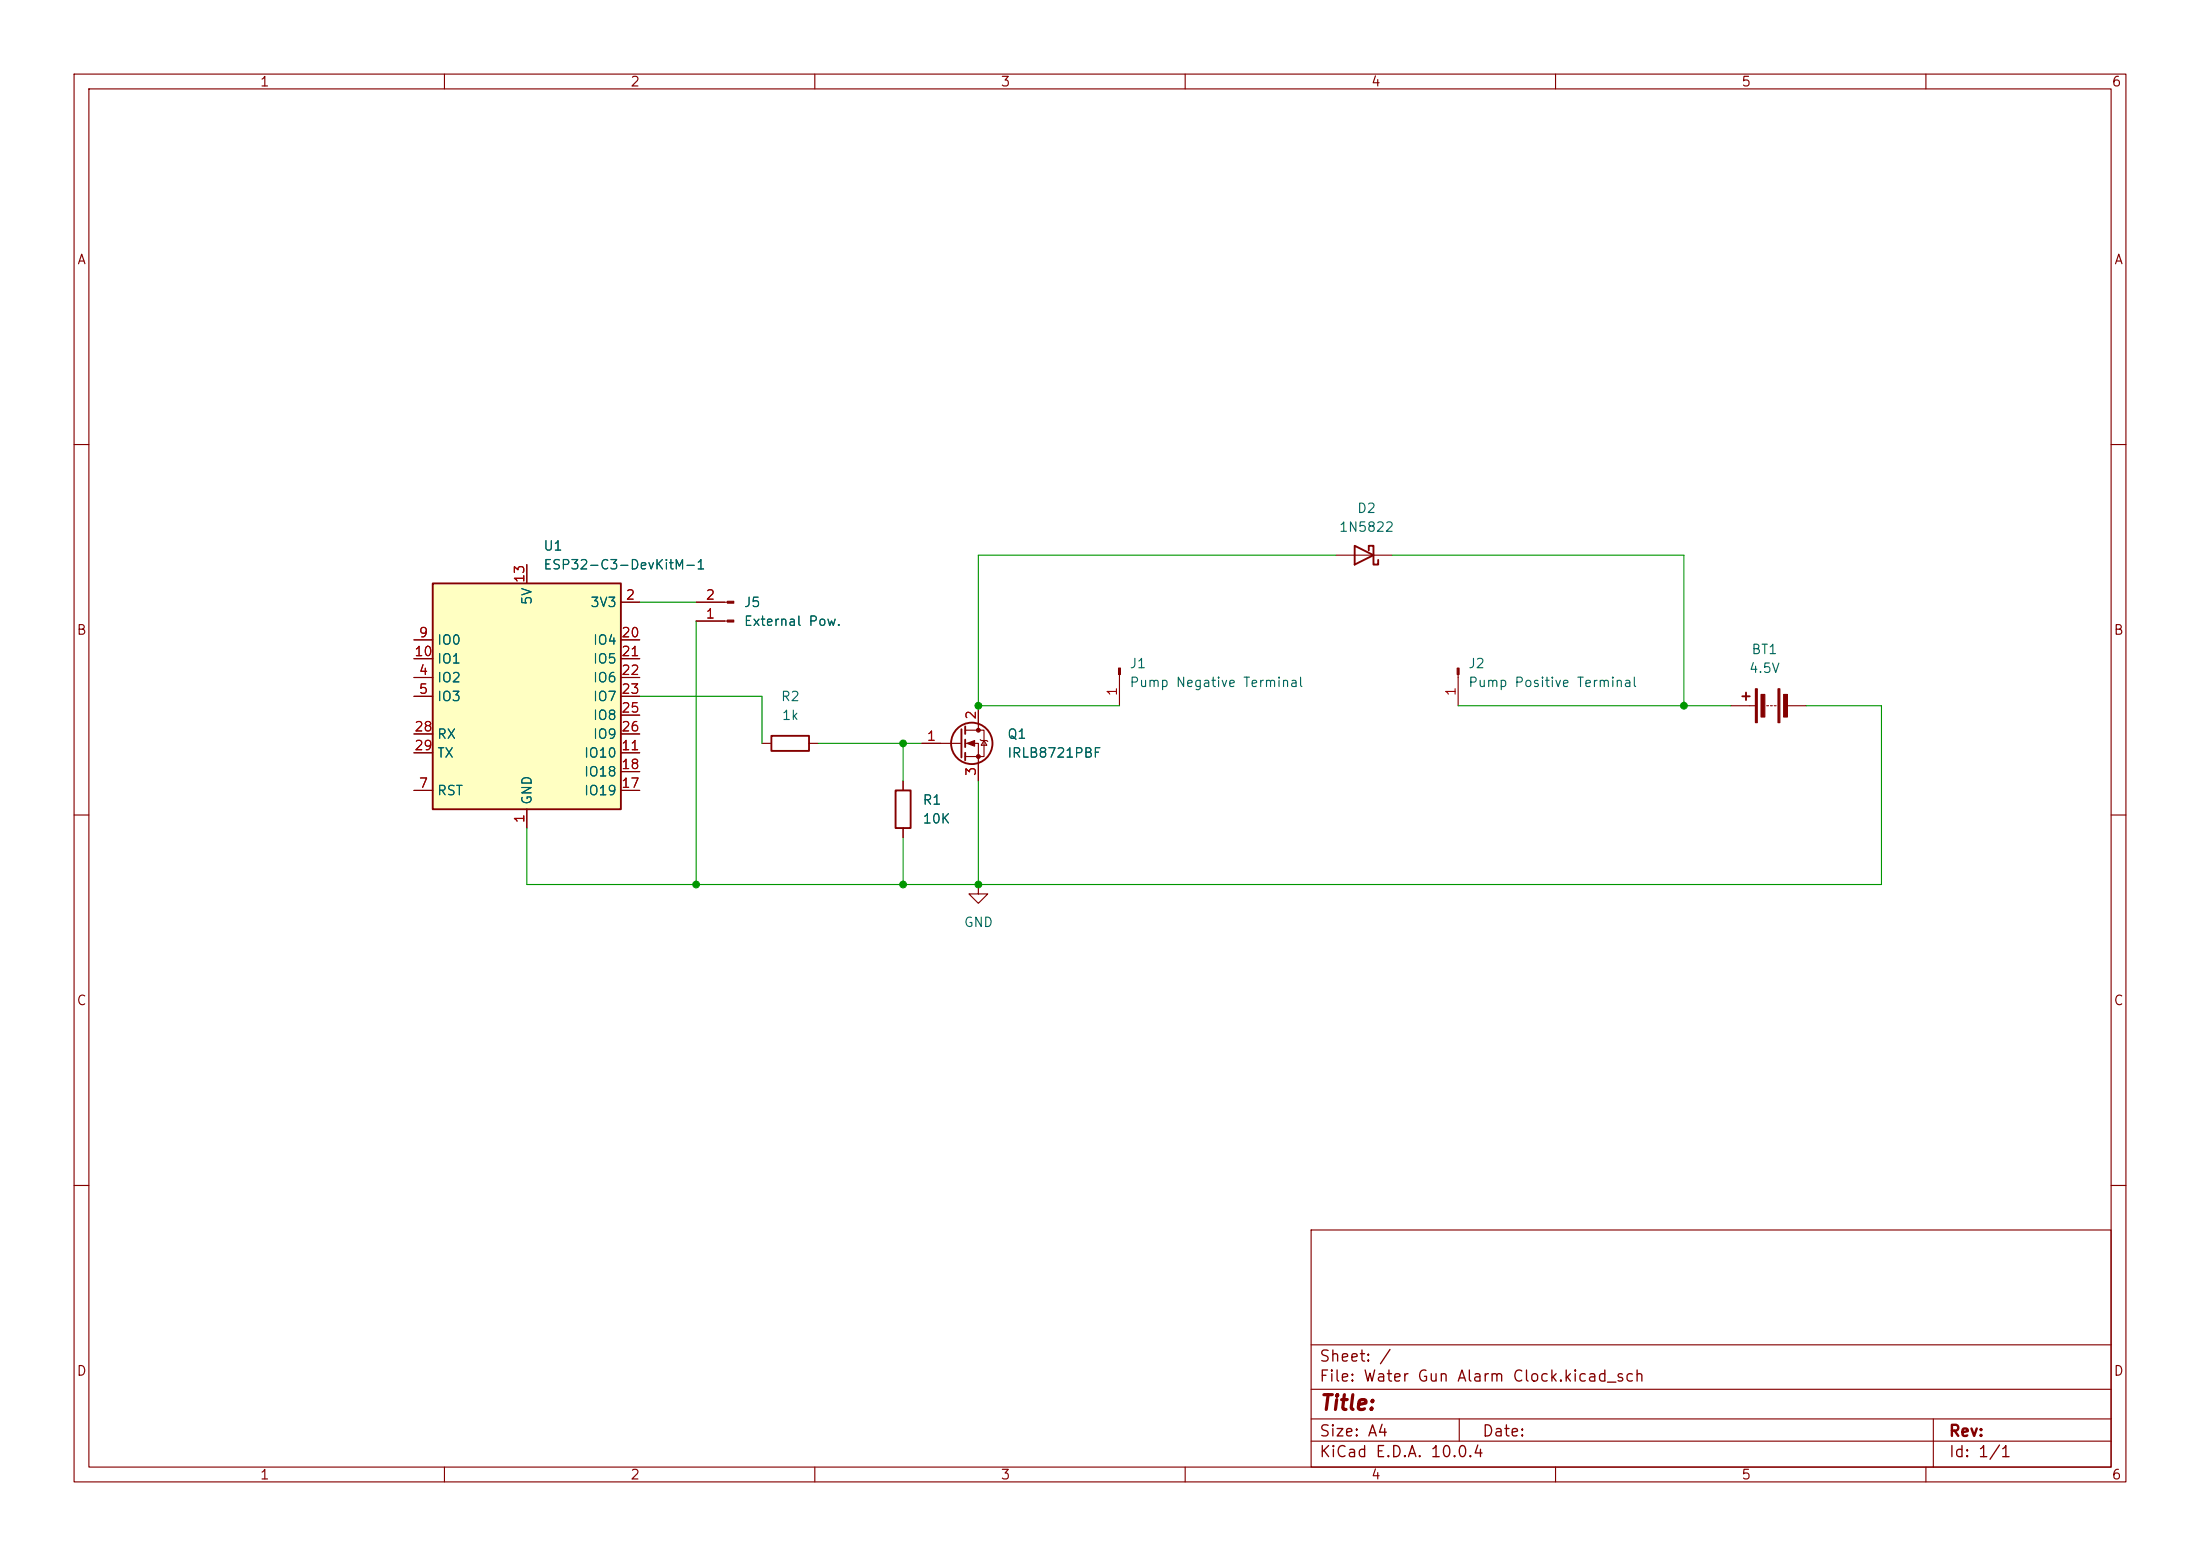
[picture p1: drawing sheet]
(kicad_sch
 (version 20260306)
 (generator "eeschema")
 (generator_version "10.0")
 (paper "A4")
 (lib_symbols
  (symbol "Connector:Conn_01x01_Pin"
   (pin_names
    (offset 1.016) (hide yes)) (exclude_from_sim no) (in_bom yes) (on_board yes)
   (in_pos_files yes)
   (duplicate_pin_numbers_are_jumpers no)
   (property "Reference" "J" (at 0 2.54 0) (show_name no) (do_not_autoplace no) (effects (font (size 1.27 1.27))))
   (property "Value" "Conn_01x01_Pin" (at 0 -2.54 0) (show_name no) (do_not_autoplace no) (effects (font (size 1.27 1.27))))
   (property "Footprint" "" (at 0 0 0) (show_name no) (do_not_autoplace no) (hide yes) (effects (font (size 1.27 1.27))))
   (property "Datasheet" "" (at 0 0 0) (show_name no) (do_not_autoplace no) (hide yes) (effects (font (size 1.27 1.27))))
   (property "Description" "Generic connector, single row, 01x01, script generated" (at 0 0 0) (show_name no) (do_not_autoplace no) (hide yes) (effects (font (size 1.27 1.27))))
   (property "ki_locked" "" (at 0 0 0) (show_name no) (do_not_autoplace no) (effects (font (size 1.27 1.27))))
   (symbol "Conn_01x01_Pin_1_1"
    (rectangle (start 0.8636 0.127) (end 0 -0.127) (stroke (width 0.1524) (type default)) (fill (type outline)))
    (polyline (pts (xy 1.27 0) (xy 0.8636 0)) (stroke (width 0.1524) (type default)) (fill (type none)))
    (pin passive line (at 5.08 0 180) (length 3.81) (name "Pin_1" (effects (font (size 1.27 1.27)))) (number "1" (effects (font (size 1.27 1.27))))))
   (embedded_fonts no))
  (symbol "Connector:Conn_01x02_Pin"
   (pin_names
    (offset 1.016) (hide yes)) (exclude_from_sim no) (in_bom yes) (on_board yes)
   (in_pos_files yes)
   (duplicate_pin_numbers_are_jumpers no)
   (property "Reference" "J" (at 0 2.54 0) (show_name no) (do_not_autoplace no) (effects (font (size 1.27 1.27))))
   (property "Value" "Conn_01x02_Pin" (at 0 -5.08 0) (show_name no) (do_not_autoplace no) (effects (font (size 1.27 1.27))))
   (property "Footprint" "" (at 0 0 0) (show_name no) (do_not_autoplace no) (hide yes) (effects (font (size 1.27 1.27))))
   (property "Datasheet" "" (at 0 0 0) (show_name no) (do_not_autoplace no) (hide yes) (effects (font (size 1.27 1.27))))
   (property "Description" "Generic connector, single row, 01x02, script generated" (at 0 0 0) (show_name no) (do_not_autoplace no) (hide yes) (effects (font (size 1.27 1.27))))
   (property "ki_locked" "" (at 0 0 0) (show_name no) (do_not_autoplace no) (effects (font (size 1.27 1.27))))
   (symbol "Conn_01x02_Pin_1_1"
    (rectangle (start 0.8636 0.127) (end 0 -0.127) (stroke (width 0.1524) (type default)) (fill (type outline)))
    (rectangle (start 0.8636 -2.413) (end 0 -2.667) (stroke (width 0.1524) (type default)) (fill (type outline)))
    (polyline (pts (xy 1.27 0) (xy 0.8636 0)) (stroke (width 0.1524) (type default)) (fill (type none)))
    (polyline (pts (xy 1.27 -2.54) (xy 0.8636 -2.54)) (stroke (width 0.1524) (type default)) (fill (type none)))
    (pin passive line (at 5.08 0 180) (length 3.81) (name "Pin_1" (effects (font (size 1.27 1.27)))) (number "1" (effects (font (size 1.27 1.27)))))
    (pin passive line (at 5.08 -2.54 180) (length 3.81) (name "Pin_2" (effects (font (size 1.27 1.27)))) (number "2" (effects (font (size 1.27 1.27))))))
   (embedded_fonts no))
  (symbol "Device:Battery"
   (pin_numbers (hide yes))
   (pin_names
    (offset 0) (hide yes)) (exclude_from_sim no) (in_bom yes) (on_board yes)
   (in_pos_files yes)
   (duplicate_pin_numbers_are_jumpers no)
   (property "Reference" "BT" (at 2.54 2.54 0) (show_name no) (do_not_autoplace no) (effects (font (size 1.27 1.27)) (justify left)))
   (property "Value" "Battery" (at 2.54 0 0) (show_name no) (do_not_autoplace no) (effects (font (size 1.27 1.27)) (justify left)))
   (property "Footprint" "" (at 0 1.524 90) (show_name no) (do_not_autoplace no) (hide yes) (effects (font (size 1.27 1.27))))
   (property "Datasheet" "" (at 0 1.524 90) (show_name no) (do_not_autoplace no) (hide yes) (effects (font (size 1.27 1.27))))
   (property "Description" "Multiple-cell battery" (at 0 0 0) (show_name no) (do_not_autoplace no) (hide yes) (effects (font (size 1.27 1.27))))
   (property "Sim.Device" "V" (at 0 0 0) (show_name no) (do_not_autoplace no) (hide yes) (effects (font (size 1.27 1.27))))
   (property "Sim.Type" "DC" (at 0 0 0) (show_name no) (do_not_autoplace no) (hide yes) (effects (font (size 1.27 1.27))))
   (property "Sim.Pins" "1=+ 2=-" (at 0 0 0) (show_name no) (do_not_autoplace no) (hide yes) (effects (font (size 1.27 1.27))))
   (symbol "Battery_0_1"
    (rectangle (start -2.286 1.778) (end 2.286 1.524) (stroke (width 0) (type default)) (fill (type outline)))
    (rectangle (start -2.286 -1.27) (end 2.286 -1.524) (stroke (width 0) (type default)) (fill (type outline)))
    (rectangle (start -1.524 1.016) (end 1.524 0.508) (stroke (width 0) (type default)) (fill (type outline)))
    (rectangle (start -1.524 -2.032) (end 1.524 -2.54) (stroke (width 0) (type default)) (fill (type outline)))
    (polyline (pts (xy 0 1.778) (xy 0 2.54)) (stroke (width 0) (type default)) (fill (type none)))
    (polyline (pts (xy 0 0) (xy 0 0.254)) (stroke (width 0) (type default)) (fill (type none)))
    (polyline (pts (xy 0 -0.508) (xy 0 -0.254)) (stroke (width 0) (type default)) (fill (type none)))
    (polyline (pts (xy 0 -1.016) (xy 0 -0.762)) (stroke (width 0) (type default)) (fill (type none)))
    (polyline (pts (xy 0.762 3.048) (xy 1.778 3.048)) (stroke (width 0.254) (type default)) (fill (type none)))
    (polyline (pts (xy 1.27 3.556) (xy 1.27 2.54)) (stroke (width 0.254) (type default)) (fill (type none))))
   (symbol "Battery_1_1"
    (pin passive line (at 0 5.08 270) (length 2.54) (name "+" (effects (font (size 1.27 1.27)))) (number "1" (effects (font (size 1.27 1.27)))))
    (pin passive line (at 0 -5.08 90) (length 2.54) (name "-" (effects (font (size 1.27 1.27)))) (number "2" (effects (font (size 1.27 1.27))))))
   (embedded_fonts no))
  (symbol "Device:R"
   (pin_numbers (hide yes))
   (pin_names
    (offset 0)) (exclude_from_sim no) (in_bom yes) (on_board yes)
   (in_pos_files yes)
   (duplicate_pin_numbers_are_jumpers no)
   (property "Reference" "R" (at 2.032 0 90) (show_name no) (do_not_autoplace no) (effects (font (size 1.27 1.27))))
   (property "Value" "R" (at 0 0 90) (show_name no) (do_not_autoplace no) (effects (font (size 1.27 1.27))))
   (property "Footprint" "" (at -1.778 0 90) (show_name no) (do_not_autoplace no) (hide yes) (effects (font (size 1.27 1.27))))
   (property "Datasheet" "" (at 0 0 0) (show_name no) (do_not_autoplace no) (hide yes) (effects (font (size 1.27 1.27))))
   (property "Description" "Resistor" (at 0 0 0) (show_name no) (do_not_autoplace no) (hide yes) (effects (font (size 1.27 1.27))))
   (symbol "R_0_1"
    (rectangle (start -1.016 -2.54) (end 1.016 2.54) (stroke (width 0.254) (type default)) (fill (type none))))
   (symbol "R_1_1"
    (pin passive line (at 0 3.81 270) (length 1.27) (name "" (effects (font (size 1.27 1.27)))) (number "1" (effects (font (size 1.27 1.27)))))
    (pin passive line (at 0 -3.81 90) (length 1.27) (name "" (effects (font (size 1.27 1.27)))) (number "2" (effects (font (size 1.27 1.27))))))
   (embedded_fonts no))
  (symbol "Diode:1N5822"
   (pin_numbers (hide yes))
   (pin_names
    (offset 1.016) (hide yes)) (exclude_from_sim no) (in_bom yes) (on_board yes)
   (in_pos_files yes)
   (duplicate_pin_numbers_are_jumpers no)
   (property "Reference" "D" (at 0 2.54 0) (show_name no) (do_not_autoplace no) (effects (font (size 1.27 1.27))))
   (property "Value" "1N5822" (at 0 -2.54 0) (show_name no) (do_not_autoplace no) (effects (font (size 1.27 1.27))))
   (property "Footprint" "Diode_THT:D_DO-201AD_P15.24mm_Horizontal" (at 0 -4.445 0) (show_name no) (do_not_autoplace no) (hide yes) (effects (font (size 1.27 1.27))))
   (property "Datasheet" "http://www.vishay.com/docs/88526/1n5820.pdf" (at 0 0 0) (show_name no) (do_not_autoplace no) (hide yes) (effects (font (size 1.27 1.27))))
   (property "Description" "40V 3A Schottky Barrier Rectifier Diode, DO-201AD" (at 0 0 0) (show_name no) (do_not_autoplace no) (hide yes) (effects (font (size 1.27 1.27))))
   (symbol "1N5822_0_1"
    (polyline (pts (xy -1.905 0.635) (xy -1.905 1.27) (xy -1.27 1.27) (xy -1.27 -1.27) (xy -0.635 -1.27) (xy -0.635 -0.635)) (stroke (width 0.254) (type default)) (fill (type none)))
    (polyline (pts (xy 1.27 1.27) (xy 1.27 -1.27) (xy -1.27 0) (xy 1.27 1.27)) (stroke (width 0.254) (type default)) (fill (type none)))
    (polyline (pts (xy 1.27 0) (xy -1.27 0)) (stroke (width 0) (type default)) (fill (type none))))
   (symbol "1N5822_1_1"
    (pin passive line (at -3.81 0 0) (length 2.54) (name "K" (effects (font (size 1.27 1.27)))) (number "1" (effects (font (size 1.27 1.27)))))
    (pin passive line (at 3.81 0 180) (length 2.54) (name "A" (effects (font (size 1.27 1.27)))) (number "2" (effects (font (size 1.27 1.27))))))
   (embedded_fonts no))
  (symbol "RF_Module:ESP32-C3-DevKitM-1" (exclude_from_sim no) (in_bom yes) (on_board yes)
   (in_pos_files yes)
   (duplicate_pin_numbers_are_jumpers no)
   (property "Reference" "U" (at 7.62 16.51 0) (show_name no) (do_not_autoplace no) (effects (font (size 1.27 1.27))))
   (property "Value" "ESP32-C3-DevKitM-1" (at 11.684 -16.764 0) (show_name no) (do_not_autoplace no) (effects (font (size 1.27 1.27))))
   (property "Footprint" "RF_Module:ESP32-C3-DevKitM-1" (at 0 -25.4 0) (show_name no) (do_not_autoplace no) (hide yes) (effects (font (size 1.27 1.27))))
   (property "Datasheet" "https://docs.espressif.com/projects/esp-idf/en/latest/esp32c3/hw-reference/esp32c3/user-guide-devkitm-1.html" (at 0 -30.48 0) (show_name no) (do_not_autoplace no) (hide yes) (effects (font (size 1.27 1.27))))
   (property "Description" "Development board featuring ESP32-C3-MINI-1 module" (at 0 -27.94 0) (show_name no) (do_not_autoplace no) (hide yes) (effects (font (size 1.27 1.27))))
   (symbol "ESP32-C3-DevKitM-1_1_1"
    (rectangle (start -12.7 15.24) (end 12.7 -15.24) (stroke (width 0.254) (type default)) (fill (type background)))
    (pin power_in line (at 0 -17.78 90) (length 2.54) (name "GND" (effects (font (size 1.27 1.27)))) (number "1" (effects (font (size 1.27 1.27)))))
    (pin power_out line (at 15.24 12.7 180) (length 2.54) (name "3V3" (effects (font (size 1.27 1.27)))) (number "2" (effects (font (size 1.27 1.27)))))
    (pin passive line (at 15.24 12.7 180) (length 2.54) (hide yes) (name "3V3" (effects (font (size 1.27 1.27)))) (number "3" (effects (font (size 1.27 1.27)))))
    (pin bidirectional line (at -15.24 2.54 0) (length 2.54) (name "IO2" (effects (font (size 1.27 1.27)))) (number "4" (effects (font (size 1.27 1.27))))
    (alternate "ADC1_CH0" passive line)
    (alternate "FSPIQ" passive line))
    (pin bidirectional line (at -15.24 0 0) (length 2.54) (name "IO3" (effects (font (size 1.27 1.27)))) (number "5" (effects (font (size 1.27 1.27))))
    (alternate "ADC1_CH3" passive line))
    (pin passive line (at 0 -17.78 90) (length 2.54) (hide yes) (name "GND" (effects (font (size 1.27 1.27)))) (number "6" (effects (font (size 1.27 1.27)))))
    (pin input line (at -15.24 -12.7 0) (length 2.54) (name "RST" (effects (font (size 1.27 1.27)))) (number "7" (effects (font (size 1.27 1.27)))))
    (pin passive line (at 0 -17.78 90) (length 2.54) (hide yes) (name "GND" (effects (font (size 1.27 1.27)))) (number "8" (effects (font (size 1.27 1.27)))))
    (pin bidirectional line (at -15.24 7.62 0) (length 2.54) (name "IO0" (effects (font (size 1.27 1.27)))) (number "9" (effects (font (size 1.27 1.27))))
    (alternate "ADC1_CH0" passive line)
    (alternate "XTAL_32K_P" passive line))
    (pin bidirectional line (at -15.24 5.08 0) (length 2.54) (name "IO1" (effects (font (size 1.27 1.27)))) (number "10" (effects (font (size 1.27 1.27))))
    (alternate "ADC1_CH1" passive line)
    (alternate "XTAL_32K_N" passive line))
    (pin bidirectional line (at 15.24 -7.62 180) (length 2.54) (name "IO10" (effects (font (size 1.27 1.27)))) (number "11" (effects (font (size 1.27 1.27))))
    (alternate "FSPICS0" passive line))
    (pin passive line (at 0 -17.78 90) (length 2.54) (hide yes) (name "GND" (effects (font (size 1.27 1.27)))) (number "12" (effects (font (size 1.27 1.27)))))
    (pin passive line (at 0 17.78 270) (length 2.54) (name "5V" (effects (font (size 1.27 1.27)))) (number "13" (effects (font (size 1.27 1.27)))))
    (pin passive line (at 0 17.78 270) (length 2.54) (hide yes) (name "5V" (effects (font (size 1.27 1.27)))) (number "14" (effects (font (size 1.27 1.27)))))
    (pin passive line (at 0 -17.78 90) (length 2.54) (hide yes) (name "GND" (effects (font (size 1.27 1.27)))) (number "15" (effects (font (size 1.27 1.27)))))
    (pin passive line (at 0 -17.78 90) (length 2.54) (hide yes) (name "GND" (effects (font (size 1.27 1.27)))) (number "16" (effects (font (size 1.27 1.27)))))
    (pin bidirectional line (at 15.24 -12.7 180) (length 2.54) (name "IO19" (effects (font (size 1.27 1.27)))) (number "17" (effects (font (size 1.27 1.27))))
    (alternate "USB_D+" passive line))
    (pin bidirectional line (at 15.24 -10.16 180) (length 2.54) (name "IO18" (effects (font (size 1.27 1.27)))) (number "18" (effects (font (size 1.27 1.27))))
    (alternate "USB_D-" passive line))
    (pin passive line (at 0 -17.78 90) (length 2.54) (hide yes) (name "GND" (effects (font (size 1.27 1.27)))) (number "19" (effects (font (size 1.27 1.27)))))
    (pin bidirectional line (at 15.24 7.62 180) (length 2.54) (name "IO4" (effects (font (size 1.27 1.27)))) (number "20" (effects (font (size 1.27 1.27))))
    (alternate "ADC1_CH4" passive line)
    (alternate "FSPIHD" passive line)
    (alternate "MTMS" passive line))
    (pin bidirectional line (at 15.24 5.08 180) (length 2.54) (name "IO5" (effects (font (size 1.27 1.27)))) (number "21" (effects (font (size 1.27 1.27))))
    (alternate "ADC2_CH0" passive line)
    (alternate "FSPIWP" passive line)
    (alternate "MTDI" passive line))
    (pin bidirectional line (at 15.24 2.54 180) (length 2.54) (name "IO6" (effects (font (size 1.27 1.27)))) (number "22" (effects (font (size 1.27 1.27))))
    (alternate "FSPICLK" passive line)
    (alternate "MTCK" passive line))
    (pin bidirectional line (at 15.24 0 180) (length 2.54) (name "IO7" (effects (font (size 1.27 1.27)))) (number "23" (effects (font (size 1.27 1.27))))
    (alternate "FSPID" passive line)
    (alternate "MTDO" passive line))
    (pin passive line (at 0 -17.78 90) (length 2.54) (hide yes) (name "GND" (effects (font (size 1.27 1.27)))) (number "24" (effects (font (size 1.27 1.27)))))
    (pin bidirectional line (at 15.24 -2.54 180) (length 2.54) (name "IO8" (effects (font (size 1.27 1.27)))) (number "25" (effects (font (size 1.27 1.27)))))
    (pin bidirectional line (at 15.24 -5.08 180) (length 2.54) (name "IO9" (effects (font (size 1.27 1.27)))) (number "26" (effects (font (size 1.27 1.27)))))
    (pin passive line (at 0 -17.78 90) (length 2.54) (hide yes) (name "GND" (effects (font (size 1.27 1.27)))) (number "27" (effects (font (size 1.27 1.27)))))
    (pin input line (at -15.24 -5.08 0) (length 2.54) (name "RX" (effects (font (size 1.27 1.27)))) (number "28" (effects (font (size 1.27 1.27))))
    (alternate "IO20" passive line))
    (pin output line (at -15.24 -7.62 0) (length 2.54) (name "TX" (effects (font (size 1.27 1.27)))) (number "29" (effects (font (size 1.27 1.27))))
    (alternate "IO21" passive line))
    (pin passive line (at 0 -17.78 90) (length 2.54) (hide yes) (name "GND" (effects (font (size 1.27 1.27)))) (number "30" (effects (font (size 1.27 1.27))))))
   (embedded_fonts no))
  (symbol "Transistor_FET:IRLB8721PBF"
   (pin_names (hide yes)) (exclude_from_sim no) (in_bom yes) (on_board yes)
   (in_pos_files yes)
   (duplicate_pin_numbers_are_jumpers no)
   (property "Reference" "Q" (at 5.08 1.905 0) (show_name no) (do_not_autoplace no) (effects (font (size 1.27 1.27)) (justify left)))
   (property "Value" "IRLB8721PBF" (at 5.08 0 0) (show_name no) (do_not_autoplace no) (effects (font (size 1.27 1.27)) (justify left)))
   (property "Footprint" "Package_TO_SOT_THT:TO-220-3_Vertical" (at 5.08 -1.905 0) (show_name no) (do_not_autoplace no) (hide yes) (effects (font (size 1.27 1.27)
    (italic yes)) (justify left)))
   (property "Datasheet" "http://www.infineon.com/dgdl/irlb8721pbf.pdf?fileId=5546d462533600a40153566056732591" (at 5.08 -3.81 0) (show_name no) (do_not_autoplace no) (hide yes) (effects (font (size 1.27 1.27)) (justify left)))
   (property "Description" "62A Id, 30V Vds, 8.7 mOhm Rds, N-Channel HEXFET Power MOSFET, TO-220" (at 0 0 0) (show_name no) (do_not_autoplace no) (hide yes) (effects (font (size 1.27 1.27))))
   (symbol "IRLB8721PBF_0_1"
    (polyline (pts (xy 0.254 1.905) (xy 0.254 -1.905)) (stroke (width 0.254) (type default)) (fill (type none)))
    (polyline (pts (xy 0.254 0) (xy -2.54 0)) (stroke (width 0) (type default)) (fill (type none)))
    (polyline (pts (xy 0.762 2.286) (xy 0.762 1.27)) (stroke (width 0.254) (type default)) (fill (type none)))
    (polyline (pts (xy 0.762 0.508) (xy 0.762 -0.508)) (stroke (width 0.254) (type default)) (fill (type none)))
    (polyline (pts (xy 0.762 -1.27) (xy 0.762 -2.286)) (stroke (width 0.254) (type default)) (fill (type none)))
    (polyline (pts (xy 0.762 -1.778) (xy 3.302 -1.778) (xy 3.302 1.778) (xy 0.762 1.778)) (stroke (width 0) (type default)) (fill (type none)))
    (polyline (pts (xy 1.016 0) (xy 2.032 0.381) (xy 2.032 -0.381) (xy 1.016 0)) (stroke (width 0) (type default)) (fill (type outline)))
    (circle (center 1.651 0) (radius 2.794) (stroke (width 0.254) (type default)) (fill (type none)))
    (polyline (pts (xy 2.54 2.54) (xy 2.54 1.778)) (stroke (width 0) (type default)) (fill (type none)))
    (circle (center 2.54 1.778) (radius 0.254) (stroke (width 0) (type default)) (fill (type outline)))
    (circle (center 2.54 -1.778) (radius 0.254) (stroke (width 0) (type default)) (fill (type outline)))
    (polyline (pts (xy 2.54 -2.54) (xy 2.54 0) (xy 0.762 0)) (stroke (width 0) (type default)) (fill (type none)))
    (polyline (pts (xy 2.794 0.508) (xy 2.921 0.381) (xy 3.683 0.381) (xy 3.81 0.254)) (stroke (width 0) (type default)) (fill (type none)))
    (polyline (pts (xy 3.302 0.381) (xy 2.921 -0.254) (xy 3.683 -0.254) (xy 3.302 0.381)) (stroke (width 0) (type default)) (fill (type none))))
   (symbol "IRLB8721PBF_1_1"
    (pin input line (at -5.08 0 0) (length 2.54) (name "G" (effects (font (size 1.27 1.27)))) (number "1" (effects (font (size 1.27 1.27)))))
    (pin passive line (at 2.54 5.08 270) (length 2.54) (name "D" (effects (font (size 1.27 1.27)))) (number "2" (effects (font (size 1.27 1.27)))))
    (pin passive line (at 2.54 -5.08 90) (length 2.54) (name "S" (effects (font (size 1.27 1.27)))) (number "3" (effects (font (size 1.27 1.27))))))
   (embedded_fonts no))
  (symbol "power:GND"
   (power global)
   (pin_numbers (hide yes))
   (pin_names
    (offset 0) (hide yes)) (exclude_from_sim no) (in_bom yes) (on_board yes)
   (in_pos_files yes)
   (duplicate_pin_numbers_are_jumpers no)
   (property "Reference" "#PWR" (at 0 -6.35 0) (show_name no) (do_not_autoplace no) (hide yes) (effects (font (size 1.27 1.27))))
   (property "Value" "GND" (at 0 -3.81 0) (show_name no) (do_not_autoplace no) (effects (font (size 1.27 1.27))))
   (property "Footprint" "" (at 0 0 0) (show_name no) (do_not_autoplace no) (hide yes) (effects (font (size 1.27 1.27))))
   (property "Datasheet" "" (at 0 0 0) (show_name no) (do_not_autoplace no) (hide yes) (effects (font (size 1.27 1.27))))
   (property "Description" "Power symbol creates a global label with name \"GND\" , ground" (at 0 0 0) (show_name no) (do_not_autoplace no) (hide yes) (effects (font (size 1.27 1.27))))
   (symbol "GND_0_1"
    (polyline (pts (xy 0 0) (xy 0 -1.27) (xy 1.27 -1.27) (xy 0 -2.54) (xy -1.27 -1.27) (xy 0 -1.27)) (stroke (width 0) (type default)) (fill (type none))))
   (symbol "GND_1_1"
    (pin power_in line (at 0 0 270) (length 0) (name "" (effects (font (size 1.27 1.27)))) (number "1" (effects (font (size 1.27 1.27))))))
   (embedded_fonts no)))
 (junction
  (at 102.87 78.74)
  (diameter 0)
  (color 0 0 0 0))
 (junction
  (at 64.77 102.87)
  (diameter 0)
  (color 0 0 0 0))
 (junction
  (at 92.71 83.82)
  (diameter 0)
  (color 0 0 0 0))
 (junction
  (at 198.12 78.74)
  (diameter 0)
  (color 0 0 0 0))
 (junction
  (at 102.87 102.87)
  (diameter 0)
  (color 0 0 0 0))
 (junction
  (at 92.71 102.87)
  (diameter 0)
  (color 0 0 0 0))
 (wire
  (pts (xy 92.71 102.87) (xy 102.87 102.87))
  (stroke (width 0) (type default)))
 (wire
  (pts (xy 64.77 102.87) (xy 92.71 102.87))
  (stroke (width 0) (type default)))
 (wire
  (pts (xy 92.71 83.82) (xy 92.71 88.9))
  (stroke (width 0) (type default)))
 (wire
  (pts (xy 151.13 58.42) (xy 102.87 58.42))
  (stroke (width 0) (type default)))
 (wire
  (pts (xy 102.87 78.74) (xy 121.92 78.74))
  (stroke (width 0) (type default)))
 (wire
  (pts (xy 41.91 102.87) (xy 64.77 102.87))
  (stroke (width 0) (type default)))
 (wire
  (pts (xy 92.71 83.82) (xy 95.25 83.82))
  (stroke (width 0) (type default)))
 (wire
  (pts (xy 92.71 96.52) (xy 92.71 102.87))
  (stroke (width 0) (type default)))
 (wire
  (pts (xy 102.87 102.87) (xy 102.87 88.9))
  (stroke (width 0) (type default)))
 (wire
  (pts (xy 224.79 78.74) (xy 224.79 102.87))
  (stroke (width 0) (type default)))
 (wire
  (pts (xy 81.28 83.82) (xy 92.71 83.82))
  (stroke (width 0) (type default)))
 (wire
  (pts (xy 57.15 77.47) (xy 73.66 77.47))
  (stroke (width 0) (type default)))
 (wire
  (pts (xy 102.87 58.42) (xy 102.87 78.74))
  (stroke (width 0) (type default)))
 (wire
  (pts (xy 57.15 64.77) (xy 64.77 64.77))
  (stroke (width 0) (type default)))
 (wire
  (pts (xy 198.12 58.42) (xy 198.12 78.74))
  (stroke (width 0) (type default)))
 (wire
  (pts (xy 204.47 78.74) (xy 198.12 78.74))
  (stroke (width 0) (type default)))
 (wire
  (pts (xy 224.79 102.87) (xy 102.87 102.87))
  (stroke (width 0) (type default)))
 (wire
  (pts (xy 214.63 78.74) (xy 224.79 78.74))
  (stroke (width 0) (type default)))
 (wire
  (pts (xy 41.91 95.25) (xy 41.91 102.87))
  (stroke (width 0) (type default)))
 (wire
  (pts (xy 64.77 67.31) (xy 64.77 102.87))
  (stroke (width 0) (type default)))
 (wire
  (pts (xy 198.12 78.74) (xy 167.64 78.74))
  (stroke (width 0) (type default)))
 (wire
  (pts (xy 73.66 77.47) (xy 73.66 83.82))
  (stroke (width 0) (type default)))
 (wire
  (pts (xy 158.75 58.42) (xy 198.12 58.42))
  (stroke (width 0) (type default)))
 (symbol
  (lib_id "Connector:Conn_01x01_Pin")
  (at 121.92 73.66 270)
  (unit 1)
  (body_style 1)
  (exclude_from_sim no)
  (in_bom yes)
  (on_board yes)
  (in_pos_files yes)
  (dnp no)
  (fields_autoplaced yes)
  (property "Reference" "J1" (at 123.19 73.0249 90) (show_name no) (do_not_autoplace no) (effects (font (size 1.27 1.27)) (justify left)))
  (property "Value" "Pump Negative Terminal" (at 123.19 75.5649 90) (show_name no) (do_not_autoplace no) (effects (font (size 1.27 1.27)) (justify left)))
  (property "Footprint" "Connector_PinHeader_2.54mm:PinHeader_1x01_P2.54mm_Vertical" (at 121.92 73.66 0) (hide yes) (show_name no) (do_not_autoplace no) (effects (font (size 1.27 1.27))))
  (property "Datasheet" "" (at 121.92 73.66 0) (hide yes) (show_name no) (do_not_autoplace no) (effects (font (size 1.27 1.27))))
  (property "Description" "Generic connector, single row, 01x01, script generated" (at 121.92 73.66 0) (hide yes) (show_name no) (do_not_autoplace no) (effects (font (size 1.27 1.27))))
  (pin "1"))
 (symbol
  (lib_id "RF_Module:ESP32-C3-DevKitM-1")
  (at 41.91 77.47 0)
  (unit 1)
  (body_style 1)
  (exclude_from_sim no)
  (in_bom yes)
  (on_board yes)
  (in_pos_files yes)
  (dnp no)
  (fields_autoplaced yes)
  (property "Reference" "U1" (at 44.0533 57.15 0) (show_name no) (do_not_autoplace no) (effects (font (size 1.27 1.27)) (justify left)))
  (property "Value" "ESP32-C3-DevKitM-1" (at 44.0533 59.69 0) (show_name no) (do_not_autoplace no) (effects (font (size 1.27 1.27)) (justify left)))
  (property "Footprint" "RF_Module:ESP32-C3-DevKitM-1" (at 41.91 102.87 0) (hide yes) (show_name no) (do_not_autoplace no) (effects (font (size 1.27 1.27))))
  (property "Datasheet" "https://docs.espressif.com/projects/esp-idf/en/latest/esp32c3/hw-reference/esp32c3/user-guide-devkitm-1.html" (at 41.91 107.95 0) (hide yes) (show_name no) (do_not_autoplace no) (effects (font (size 1.27 1.27))))
  (property "Description" "Development board featuring ESP32-C3-MINI-1 module" (at 41.91 105.41 0) (hide yes) (show_name no) (do_not_autoplace no) (effects (font (size 1.27 1.27))))
  (pin "6")
  (pin "11")
  (pin "5")
  (pin "10")
  (pin "9")
  (pin "2")
  (pin "27")
  (pin "3")
  (pin "8")
  (pin "24")
  (pin "1")
  (pin "14")
  (pin "7")
  (pin "18")
  (pin "12")
  (pin "13")
  (pin "20")
  (pin "22")
  (pin "16")
  (pin "21")
  (pin "4")
  (pin "15")
  (pin "23")
  (pin "17")
  (pin "19")
  (pin "25")
  (pin "26")
  (pin "28")
  (pin "29")
  (pin "30"))
 (symbol
  (lib_id "Diode:1N5822")
  (at 154.94 58.42 180)
  (unit 1)
  (body_style 1)
  (exclude_from_sim no)
  (in_bom yes)
  (on_board yes)
  (in_pos_files yes)
  (dnp no)
  (fields_autoplaced yes)
  (property "Reference" "D2" (at 155.2575 52.07 0) (show_name no) (do_not_autoplace no) (effects (font (size 1.27 1.27))))
  (property "Value" "1N5822" (at 155.2575 54.61 0) (show_name no) (do_not_autoplace no) (effects (font (size 1.27 1.27))))
  (property "Footprint" "Diode_THT:D_DO-201AD_P15.24mm_Horizontal" (at 154.94 53.975 0) (hide yes) (show_name no) (do_not_autoplace no) (effects (font (size 1.27 1.27))))
  (property "Datasheet" "http://www.vishay.com/docs/88526/1n5820.pdf" (at 154.94 58.42 0) (hide yes) (show_name no) (do_not_autoplace no) (effects (font (size 1.27 1.27))))
  (property "Description" "40V 3A Schottky Barrier Rectifier Diode, DO-201AD" (at 154.94 58.42 0) (hide yes) (show_name no) (do_not_autoplace no) (effects (font (size 1.27 1.27))))
  (pin "1")
  (pin "2"))
 (symbol
  (lib_id "Device:R")
  (at 92.71 92.71 0)
  (unit 1)
  (body_style 1)
  (exclude_from_sim no)
  (in_bom yes)
  (on_board yes)
  (in_pos_files yes)
  (dnp no)
  (fields_autoplaced yes)
  (property "Reference" "R1" (at 95.25 91.4399 0) (show_name no) (do_not_autoplace no) (effects (font (size 1.27 1.27)) (justify left)))
  (property "Value" "10K" (at 95.25 93.9799 0) (show_name no) (do_not_autoplace no) (effects (font (size 1.27 1.27)) (justify left)))
  (property "Footprint" "Resistor_SMD:R_0603_1608Metric" (at 90.932 92.71 90) (hide yes) (show_name no) (do_not_autoplace no) (effects (font (size 1.27 1.27))))
  (property "Datasheet" "" (at 92.71 92.71 0) (hide yes) (show_name no) (do_not_autoplace no) (effects (font (size 1.27 1.27))))
  (property "Description" "Resistor" (at 92.71 92.71 0) (hide yes) (show_name no) (do_not_autoplace no) (effects (font (size 1.27 1.27))))
  (pin "2")
  (pin "1"))
 (symbol
  (lib_id "Transistor_FET:IRLB8721PBF")
  (at 100.33 83.82 0)
  (unit 1)
  (body_style 1)
  (exclude_from_sim no)
  (in_bom yes)
  (on_board yes)
  (in_pos_files yes)
  (dnp no)
  (fields_autoplaced yes)
  (property "Reference" "Q1" (at 106.68 82.5499 0) (show_name no) (do_not_autoplace no) (effects (font (size 1.27 1.27)) (justify left)))
  (property "Value" "IRLB8721PBF" (at 106.68 85.0899 0) (show_name no) (do_not_autoplace no) (effects (font (size 1.27 1.27)) (justify left)))
  (property "Footprint" "Package_TO_SOT_THT:TO-220-3_Vertical" (at 105.41 85.725 0) (hide yes) (show_name no) (do_not_autoplace no) (effects (font (size 1.27 1.27)
    (italic yes)) (justify left)))
  (property "Datasheet" "http://www.infineon.com/dgdl/irlb8721pbf.pdf?fileId=5546d462533600a40153566056732591" (at 105.41 87.63 0) (hide yes) (show_name no) (do_not_autoplace no) (effects (font (size 1.27 1.27)) (justify left)))
  (property "Description" "62A Id, 30V Vds, 8.7 mOhm Rds, N-Channel HEXFET Power MOSFET, TO-220" (at 100.33 83.82 0) (hide yes) (show_name no) (do_not_autoplace no) (effects (font (size 1.27 1.27))))
  (pin "2")
  (pin "1")
  (pin "3"))
 (symbol
  (lib_id "Connector:Conn_01x02_Pin")
  (at 69.85 67.31 180)
  (unit 1)
  (body_style 1)
  (exclude_from_sim no)
  (in_bom yes)
  (on_board yes)
  (in_pos_files yes)
  (dnp no)
  (fields_autoplaced yes)
  (property "Reference" "J5" (at 71.12 64.7699 0) (show_name no) (do_not_autoplace no) (effects (font (size 1.27 1.27)) (justify right)))
  (property "Value" "External Pow." (at 71.12 67.3099 0) (show_name no) (do_not_autoplace no) (effects (font (size 1.27 1.27)) (justify right)))
  (property "Footprint" "Connector_PinHeader_2.54mm:PinHeader_1x02_P2.54mm_Vertical" (at 69.85 67.31 0) (hide yes) (show_name no) (do_not_autoplace no) (effects (font (size 1.27 1.27))))
  (property "Datasheet" "" (at 69.85 67.31 0) (hide yes) (show_name no) (do_not_autoplace no) (effects (font (size 1.27 1.27))))
  (property "Description" "Generic connector, single row, 01x02, script generated" (at 69.85 67.31 0) (hide yes) (show_name no) (do_not_autoplace no) (effects (font (size 1.27 1.27))))
  (pin "2")
  (pin "1"))
 (symbol
  (lib_id "Device:Battery")
  (at 209.55 78.74 90)
  (unit 1)
  (body_style 1)
  (exclude_from_sim no)
  (in_bom yes)
  (on_board yes)
  (in_pos_files yes)
  (dnp no)
  (fields_autoplaced yes)
  (property "Reference" "BT1" (at 208.9785 71.12 90) (show_name no) (do_not_autoplace no) (effects (font (size 1.27 1.27))))
  (property "Value" "4.5V" (at 208.9785 73.66 90) (show_name no) (do_not_autoplace no) (effects (font (size 1.27 1.27))))
  (property "Footprint" "3xAA Battery Holder:3xAA Battery Holder" (at 208.026 78.74 90) (hide yes) (show_name no) (do_not_autoplace no) (effects (font (size 1.27 1.27))))
  (property "Datasheet" "" (at 208.026 78.74 90) (hide yes) (show_name no) (do_not_autoplace no) (effects (font (size 1.27 1.27))))
  (property "Description" "Multiple-cell battery" (at 209.55 78.74 0) (hide yes) (show_name no) (do_not_autoplace no) (effects (font (size 1.27 1.27))))
  (property "Sim.Device" "V" (at 209.55 78.74 0) (hide yes) (show_name no) (do_not_autoplace no) (effects (font (size 1.27 1.27))))
  (property "Sim.Type" "DC" (at 209.55 78.74 0) (hide yes) (show_name no) (do_not_autoplace no) (effects (font (size 1.27 1.27))))
  (property "Sim.Pins" "1=+ 2=-" (at 209.55 78.74 0) (hide yes) (show_name no) (do_not_autoplace no) (effects (font (size 1.27 1.27))))
  (pin "1")
  (pin "2"))
 (symbol
  (lib_id "Device:R")
  (at 77.47 83.82 90)
  (unit 1)
  (body_style 1)
  (exclude_from_sim no)
  (in_bom yes)
  (on_board yes)
  (in_pos_files yes)
  (dnp no)
  (fields_autoplaced yes)
  (property "Reference" "R2" (at 77.47 77.47 90) (show_name no) (do_not_autoplace no) (effects (font (size 1.27 1.27))))
  (property "Value" "1k" (at 77.47 80.01 90) (show_name no) (do_not_autoplace no) (effects (font (size 1.27 1.27))))
  (property "Footprint" "Resistor_SMD:R_0603_1608Metric" (at 77.47 85.598 90) (hide yes) (show_name no) (do_not_autoplace no) (effects (font (size 1.27 1.27))))
  (property "Datasheet" "" (at 77.47 83.82 0) (hide yes) (show_name no) (do_not_autoplace no) (effects (font (size 1.27 1.27))))
  (property "Description" "Resistor" (at 77.47 83.82 0) (hide yes) (show_name no) (do_not_autoplace no) (effects (font (size 1.27 1.27))))
  (pin "2")
  (pin "1"))
 (symbol
  (lib_id "Connector:Conn_01x01_Pin")
  (at 167.64 73.66 270)
  (unit 1)
  (body_style 1)
  (exclude_from_sim no)
  (in_bom yes)
  (on_board yes)
  (in_pos_files yes)
  (dnp no)
  (fields_autoplaced yes)
  (property "Reference" "J2" (at 168.91 73.0249 90) (show_name no) (do_not_autoplace no) (effects (font (size 1.27 1.27)) (justify left)))
  (property "Value" "Pump Positive Terminal" (at 168.91 75.5649 90) (show_name no) (do_not_autoplace no) (effects (font (size 1.27 1.27)) (justify left)))
  (property "Footprint" "Connector_PinHeader_2.54mm:PinHeader_1x01_P2.54mm_Vertical" (at 167.64 73.66 0) (hide yes) (show_name no) (do_not_autoplace no) (effects (font (size 1.27 1.27))))
  (property "Datasheet" "" (at 167.64 73.66 0) (hide yes) (show_name no) (do_not_autoplace no) (effects (font (size 1.27 1.27))))
  (property "Description" "Generic connector, single row, 01x01, script generated" (at 167.64 73.66 0) (hide yes) (show_name no) (do_not_autoplace no) (effects (font (size 1.27 1.27))))
  (pin "1"))
 (symbol
  (lib_id "power:GND")
  (at 102.87 102.87 0)
  (unit 1)
  (body_style 1)
  (exclude_from_sim no)
  (in_bom yes)
  (on_board yes)
  (in_pos_files yes)
  (dnp no)
  (fields_autoplaced yes)
  (property "Reference" "#PWR01" (at 102.87 109.22 0) (hide yes) (show_name no) (do_not_autoplace no) (effects (font (size 1.27 1.27))))
  (property "Value" "GND" (at 102.87 107.95 0) (show_name no) (do_not_autoplace no) (effects (font (size 1.27 1.27))))
  (property "Footprint" "" (at 102.87 102.87 0) (hide yes) (show_name no) (do_not_autoplace no) (effects (font (size 1.27 1.27))))
  (property "Datasheet" "" (at 102.87 102.87 0) (hide yes) (show_name no) (do_not_autoplace no) (effects (font (size 1.27 1.27))))
  (property "Description" "Power symbol creates a global label with name \"GND\" , ground" (at 102.87 102.87 0) (hide yes) (show_name no) (do_not_autoplace no) (effects (font (size 1.27 1.27))))
  (pin "1"))
 (sheet_instances
  (path ""
   (page "1")))
 (embedded_fonts no))
